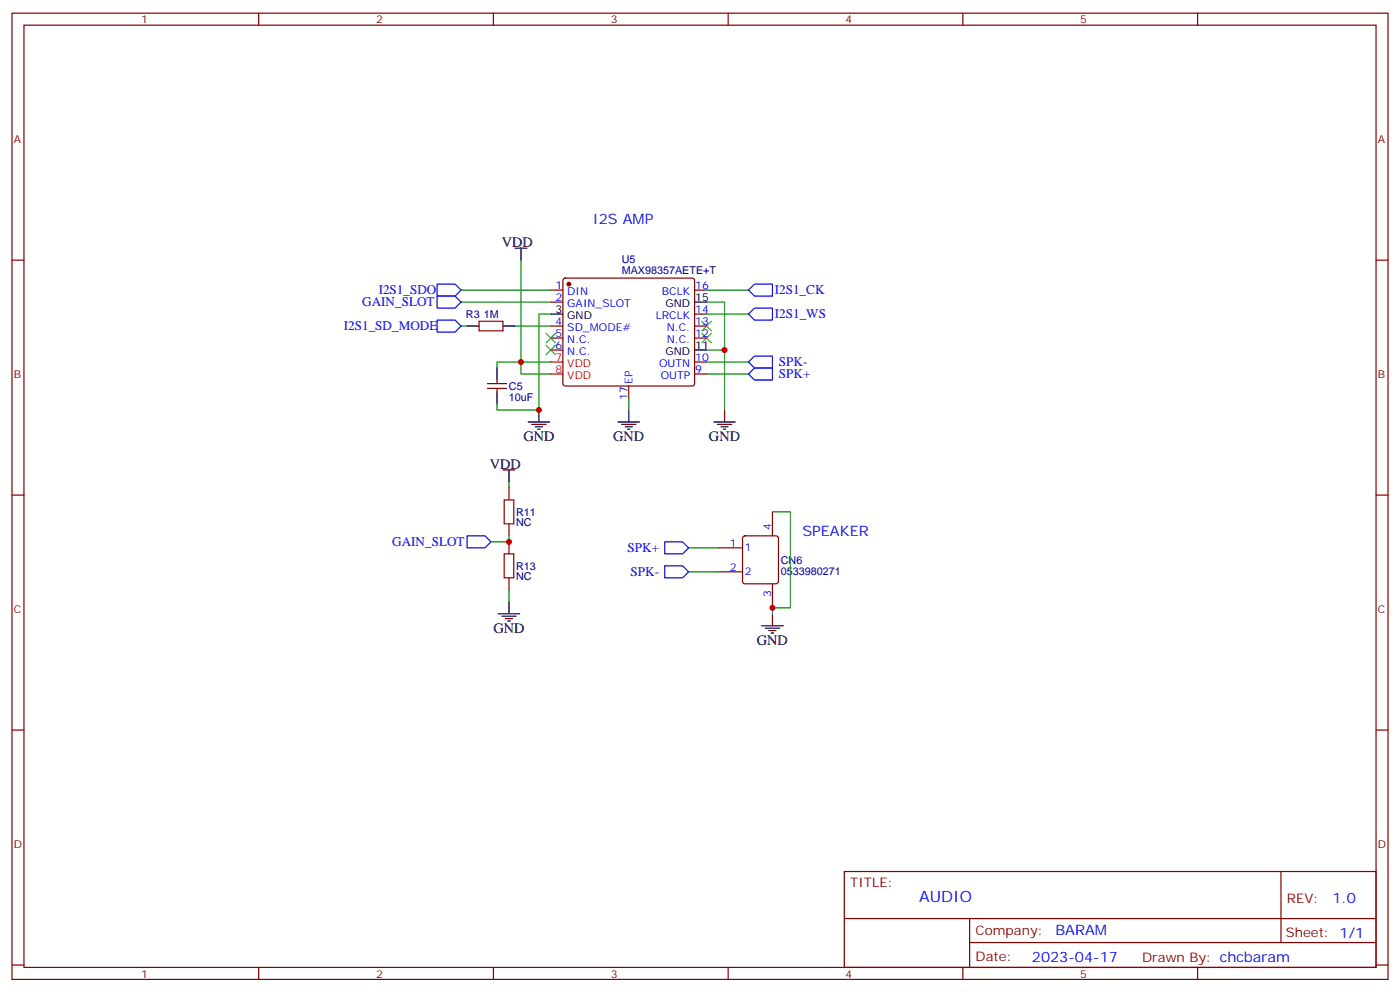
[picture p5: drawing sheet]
<svg xmlns="http://www.w3.org/2000/svg" width="412mm" height="292mm" viewBox="0 0 412 292" stroke-linecap="round" stroke-linejoin="round" font-family="sans-serif">
<g fill="none" stroke="#870000" stroke-width=".35">
<path d="M3.5 3.9h405.4v284.3h-405.4zM7.1 7.4h398.2v277.3h-398.2zM76.2 3.9v3.5M145.3 3.9v3.5M214.5 3.9v3.5M283.6 3.9v3.5M352.8 3.9v3.5M3.5 76.6h3.6M405.3 76.6h3.6M141.1 94.5h7.1v2.9h-7.1zM162.3 85.4h3.5M162.3 88.9h3.5"/>
<path d="M162.3 96h3.5M162.3 99.5h3.5M166 82.1l.5-.3h37.4l.5 .3 .2 .4v30.4l-.2 .5-.5 .2h-37.4l-.5-.2-.2-.5v-30.4zM204.6 85.4h3.5M204.6 96h3.5M204.6 99.5h3.5M204.6 92.4h3.5M143.6 114.3h5.6M143.6 112.9h5.6M146.4 111.8v1.1M146.4 114.3v1.1M162.3 103h3.5"/>
<path d="M185.2 113.6v3.5M204.6 110.1h3.5M204.6 106.5h3.5M3.5 145.7h3.6M149.9 143.6v3.5M149.9 154.2v3.5M149.9 159.5v3.5M219 157.9l.4-.2h9.2l.5 .2 .2 .5v12.7l-.2 .5-.5 .2h-9.2l-.5-.2-.2-.5v-12.7zM227.5 150.6v7.1M405.3 145.7h3.6M149.9 170v3.6M211.7 161.2h7"/>
<path d="M211.7 168.3h7M227.5 171.8v7.1M3.5 214.8h3.6M405.3 214.8h3.6M248.7 256.5h156.6v28.2h-156.6zM377.3 256.5v20.9M248.7 270.3h156.5M285.6 277.4h119.6M285.6 270.3v14.1M3.5 284h3.6M76.2 284.7v3.5M145.3 284.7v3.5"/>
<path d="M214.5 284.7v3.5M283.6 284.7v3.5M352.8 284.7v3.5M405.3 284h3.6"/>
</g>
<path d="M128.8 94.2h5.3l1.7 1.8-1.7 1.7h-5.3zM128.8 87.1h5.3l1.7 1.8-1.7 1.8h-5.3zM128.8 83.6h5.3l1.7 1.8-1.7 1.7h-5.3zM220.5 92.4l1.7-1.7h5.3v3.5h-5.3zM220.5 85.4l1.7-1.8h5.3v3.5h-5.3zM222.2 104.8h5.3v3.5h-5.3l-1.7-1.8zM222.2 108.3h5.3v3.5h-5.3l-1.7-1.7zM137.6 157.7h5.3l1.7 1.8-1.7 1.7h-5.3zM195.8 159.5h5.3l1.7 1.7-1.7 1.8h-5.3zM195.8 166.5h5.3l1.7 1.8-1.7 1.7h-5.3z" fill="none" stroke="#00f" stroke-width=".35"/>
<g fill="none" stroke="#008700" stroke-width=".35">
<path d="M153.5 76.6v29.9h8.8M135.8 96h1.8M135.8 88.9h26.5M135.8 85.4h26.5M151.7 96h10.6M162.3 92.4h-3.6v28.2h-12.3v-1.7M208.1 88.9h5.3v14.1h-5.3M208.1 85.4h12.4M208.1 92.4h12.4M146.4 108.3v-1.8h7.1v3.6h8.8M185.2 117.1v3.5M208.1 106.5h12.4"/>
<path d="M208.1 110.1h12.4M213.4 103v17.6M149.9 157.7v1.8h-5.3M149.9 141.8v1.8M227.5 150.6h5.3v28.3h-5.3v1.7M149.9 173.6v3.5M202.8 161.2h8.9M202.8 168.3h8.9"/>
</g>
<g fill="none" stroke="#000" stroke-width=".35">
<path d="M151.7 73h3.5M153.5 73v3.6M137.6 96h3.5M148.2 96h3.5M162.3 92.4h3.5M204.6 88.9h3.5M146.4 108.3v3.5M146.4 115.4v3.5M204.6 103h3.5M148.2 138.3h3.5M149.9 138.3v3.5M155.6 124.2h6.3"/>
<path d="M156.6 124.9h4.3M157.7 125.6h2.1M158.4 126.3h.7M158.7 120.6v3.6M182 124.2h6.4M183.1 124.9h4.2M184.1 125.6h2.2M184.9 126.3h.7M185.2 120.6v3.6M210.3 124.2h6.3M211.3 124.9h4.2M212.4 125.6h2.1"/>
<path d="M213.1 126.3h.7M213.4 120.6v3.6M149.9 177.1v3.5M146.8 180.6h6.3M147.8 181.3h4.2M148.9 182h2.1M149.6 182.7h.7M224.4 184.1h6.3M225.4 184.9h4.3M226.5 185.6h2.1M227.2 186.3h.7M227.5 180.6v3.5"/>
</g>
<path d="M148.5 147.1h2.8v7.1h-2.8zM148.5 163h2.8v7h-2.8z" fill="none" stroke="#a10000" stroke-width=".35"/>
<path d="M160.9 98.1l2.8 2.8M163.7 98.1l-2.8 2.8M206.7 98.1l2.8 2.8M206.7 94.5l2.8 2.9M209.5 98.1l-2.8 2.8M209.5 94.5l-2.8 2.9M160.9 101.6l2.8 2.8M163.7 101.6l-2.8 2.8" fill="none" stroke="#3c3" stroke-width=".35"/>
<circle cx="167.6" cy="83.6" r=".53" fill="#870000" stroke="#870000" stroke-width=".35"/>
<path d="M162.3 106.5h3.5M162.3 110.1h3.5" fill="none" stroke="#f00" stroke-width=".35"/>
<g fill="#c00">
<circle cx="149.9" cy="159.5" r=".88"/>
<circle cx="158.8" cy="120.6" r=".88"/>
<circle cx="153.5" cy="106.5" r=".88"/>
<circle cx="213.4" cy="103" r=".88"/>
<circle cx="227.5" cy="178.9" r=".88"/>
</g>
<text font-size="4.6" fill="#00f" x="270.8" y="265.5">AUDIO</text>
<g font-size="4.2" fill="#00f">
<text x="174.6" y="66">I2S AMP</text>
<text x="236.4" y="157.7">SPEAKER</text>
<text x="392.5" y="265.7">1.0</text>
<text x="310.9" y="275.3">BARAM</text>
<text x="304" y="283.1">2023-04-17</text>
</g>
<g font-size="4.2">
<text x="147.8" y="72.7">VDD</text>
<text x="154.2" y="129.8">GND</text>
<text x="180.6" y="129.8">GND</text>
<text x="208.8" y="129.8">GND</text>
<text x="144.3" y="138">VDD</text>
<text x="145.3" y="186.3">GND</text>
<text x="223" y="189.8">GND</text>
</g>
<g font-size="3.9" fill="#00f">
<text x="111.5" y="86.5">I2S1_SDO</text>
<text x="228.2" y="86.6">I2S1_CK</text>
<text x="106.7" y="90.1">GAIN_SLOT</text>
<text x="228.2" y="93.7">I2S1_WS</text>
<text x="101.3" y="97.2">I2S1_SD_MODE</text>
<text x="229.4" y="107.8">SPK-</text>
<text x="229.4" y="111.3">SPK+</text>
<text x="115.5" y="160.7">GAIN_SLOT</text>
<text x="184.9" y="162.4">SPK+</text>
<text x="185.7" y="169.5">SPK-</text>
</g>
<g font-size="3.9" fill="#800">
<text x="250.5" y="261.1">TITLE:</text>
<text x="379.1" y="265.7">REV:</text>
<text x="287.4" y="275.3">Company:</text>
<text x="378.7" y="275.9">Sheet: 1/1</text>
<text x="287.4" y="282.9">Date:</text>
<text x="336.4" y="283">Drawn By: chcbaram</text>
</g>
<g font-size="3.2" fill="#800">
<text x="41.6" y="6.9">1</text>
<text x="110.8" y="6.9">2</text>
<text x="179.9" y="6.9">3</text>
<text x="249.1" y="6.9">4</text>
<text x="318.2" y="6.9">5</text>
<text x="4.1" y="42">A</text>
<text x="405.9" y="42">A</text>
<text x="4.1" y="111.1">B</text>
<text x="405.9" y="111.1">B</text>
<text x="4.1" y="180.3">C</text>
<text x="405.9" y="180.3">C</text>
<text x="4.1" y="249.4">D</text>
<text x="405.9" y="249.4">D</text>
<text x="41.6" y="287.7">1</text>
<text x="110.8" y="287.7">2</text>
<text x="179.9" y="287.7">3</text>
<text x="249.1" y="287.7">4</text>
<text x="318.2" y="287.7">5</text>
</g>
<g font-size="3.2" fill="#000080">
<text x="183.2" y="77.5">U5</text>
<text x="183.2" y="80.6">MAX98357AETE+T</text>
<text x="137.2" y="93.6">R3</text>
<text x="142.5" y="93.5">1M</text>
<text x="149.9" y="117.9">10uF</text>
<text x="149.9" y="114.8">C5</text>
<text x="152" y="154.9">NC</text>
<text x="152" y="151.8">R11</text>
<text x="152" y="167.6">R13</text>
<text x="230" y="165.9">CN6</text>
<text x="152" y="170.8">NC</text>
<text x="230" y="169.1">0533980271</text>
</g>
<g font-size="3.2" fill="#00f">
<text x="163.6" y="85">1</text>
<text x="163.6" y="88.5">2</text>
<text x="167.1" y="86.8">DIN</text>
<text x="195" y="86.8">BCLK</text>
<text x="204.8" y="85">16</text>
<text x="163.6" y="95.6">4</text>
<text x="167.1" y="90.3">GAIN_SLOT</text>
<text x="193.2" y="93.8">LRCLK</text>
<text x="204.8" y="95.6">13</text>
<text x="204.8" y="92.1">14</text>
<text x="163.6" y="99.1">5</text>
<text x="167.1" y="97.4">SD_MODE#</text>
<text x="167.1" y="100.9">N.C.</text>
<text x="196.4" y="100.9">N.C.</text>
<text x="196.4" y="97.4">N.C.</text>
<text x="204.8" y="99.1">12</text>
<text x="163.6" y="102.7">6</text>
<text x="167.1" y="104.4">N.C.</text>
<text x="194.2" y="107.9">OUTN</text>
<text x="204.8" y="106.2">10</text>
<text x="186.3" y="112.9" transform="rotate(-90 186.3 112.9)">EP</text>
<text x="194.6" y="111.5">OUTP</text>
<text x="204.8" y="109.7">9</text>
<text x="184.9" y="117.6" transform="rotate(-90 184.9 117.6)">17</text>
<text x="227.2" y="155.9" transform="rotate(-90 227.2 155.9)">4</text>
<text x="214.9" y="160.9">1</text>
<text x="214.9" y="167.9">2</text>
<text x="219.4" y="162.3">1</text>
<text x="219.4" y="169.3">2</text>
<text x="227.2" y="175.6" transform="rotate(-90 227.2 175.6)">3</text>
</g>
<g font-size="3.2">
<text x="204.8" y="88.5">15</text>
<text x="163.6" y="92.1">3</text>
<text x="167.1" y="93.8">GND</text>
<text x="196" y="90.3">GND</text>
<text x="196" y="104.4">GND</text>
<text x="204.8" y="102.7">11</text>
</g>
<g font-size="3.2" fill="#f00">
<text x="163.6" y="106.2">7</text>
<text x="167.1" y="107.9">VDD</text>
<text x="163.6" y="109.7">8</text>
<text x="167.1" y="111.5">VDD</text>
</g>
</svg>
